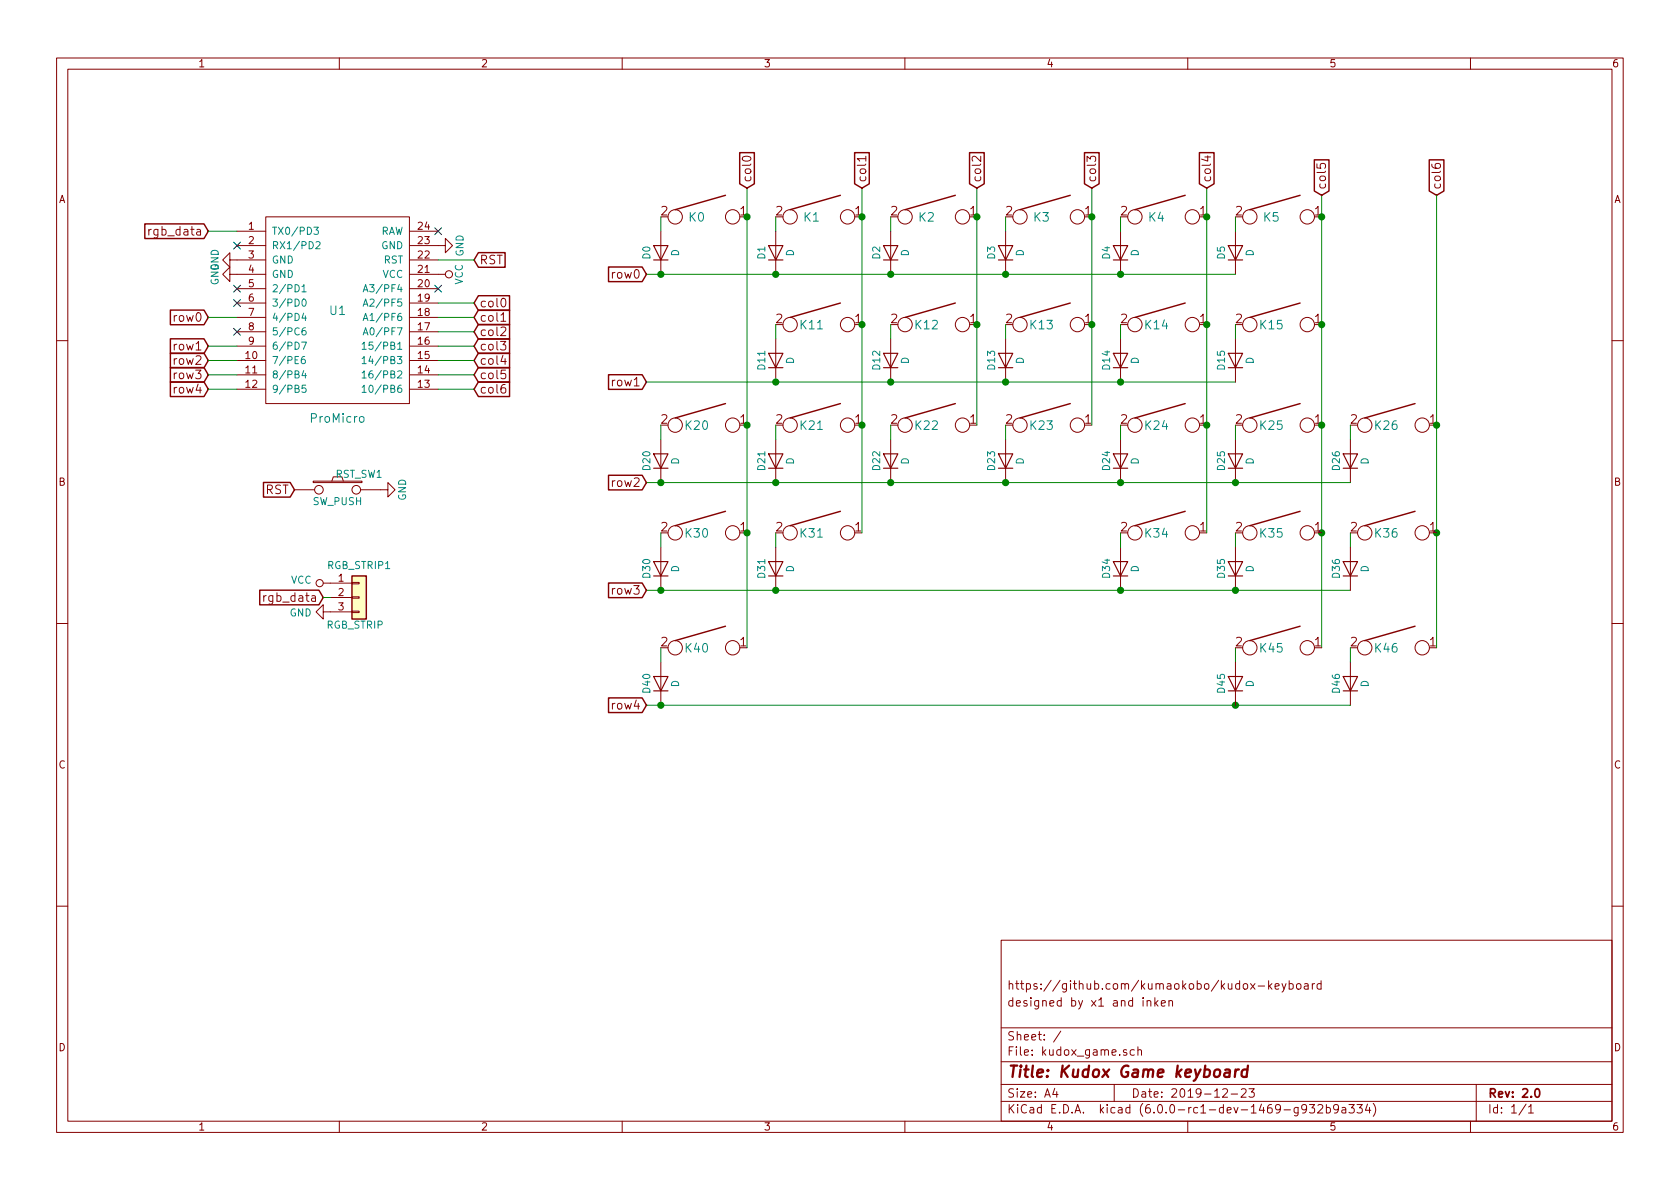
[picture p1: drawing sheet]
EESchema Schematic File Version 4
LIBS:kudox_game-cache
EELAYER 29 0
EELAYER END
$Descr A4 11693 8268
encoding utf-8
Sheet 1 1
Title "Kudox Game keyboard"
Date "2019-12-23"
Rev "2.0"
Comp ""
Comment1 "designed by x1 and inken"
Comment2 "https://github.com/kumaokobo/kudox-keyboard"
Comment3 ""
Comment4 ""
$EndDescr
$Comp
L kudox-game-parts:ProMicro U1
U 1 1
P 2350 2150
F 0 "U1" H 2350 2150 60  0000 C CNN
F 1 "ProMicro" H 2350 1400 60  0000 C CNN
F 2 "kudox_game_footprints:ArduinoProMicro" V 3400 -350 60  0001 C CNN
F 3 "" V 3400 -350 60  0001 C CNN
	1    2350 2150
	1    0    0    -1  
$EndComp
$Comp
L kudox-game-parts:SW_PUSH RST_SW1
U 1 1
P 2350 3400
F 0 "RST_SW1" H 2500 3510 50  0000 C CNN
F 1 "SW_PUSH" H 2350 3320 50  0000 C CNN
F 2 "kudox_game_footprints:SW_PUSH_6mm_h4.3mm" H 2350 3400 60  0001 C CNN
F 3 "" H 2350 3400 60  0000 C CNN
	1    2350 3400
	1    0    0    -1  
$EndComp
$Comp
L kudox-game-parts:GND #PWR01
U 1 1
P 3050 1700
F 0 "#PWR01" H 3050 1450 50  0001 C CNN
F 1 "GND" H 3050 1550 50  0000 C CNN
F 2 "" H 3050 1700 50  0001 C CNN
F 3 "" H 3050 1700 50  0001 C CNN
	1    3050 1700
	0    -1   -1   0   
$EndComp
$Comp
L kudox-game-parts:VCC #PWR02
U 1 1
P 3050 1900
F 0 "#PWR02" H 3050 1750 50  0001 C CNN
F 1 "VCC" H 3050 2050 50  0000 C CNN
F 2 "" H 3050 1900 50  0001 C CNN
F 3 "" H 3050 1900 50  0001 C CNN
	1    3050 1900
	0    1    1    0   
$EndComp
Text GLabel 3300 1800 2    60   Input ~ 0
RST
Wire Wire Line
	3050 1800 3300 1800
Text GLabel 3300 2100 2    60   Input ~ 0
col0
Text GLabel 3300 2200 2    60   Input ~ 0
col1
Text GLabel 3300 2300 2    60   Input ~ 0
col2
Text GLabel 3300 2400 2    60   Input ~ 0
col3
Text GLabel 3300 2500 2    60   Input ~ 0
col4
Text GLabel 3300 2600 2    60   Input ~ 0
col5
Text GLabel 3300 2700 2    60   Input ~ 0
col6
Wire Wire Line
	3050 2100 3300 2100
Wire Wire Line
	3050 2200 3300 2200
Wire Wire Line
	3050 2300 3300 2300
Wire Wire Line
	3050 2400 3300 2400
Wire Wire Line
	3050 2500 3300 2500
Wire Wire Line
	3050 2600 3300 2600
Wire Wire Line
	3050 2700 3300 2700
Text GLabel 1450 2200 0    60   Input ~ 0
row0
Text GLabel 1450 2400 0    60   Input ~ 0
row1
Text GLabel 1450 2500 0    60   Input ~ 0
row2
Text GLabel 1450 2600 0    60   Input ~ 0
row3
Text GLabel 1450 2700 0    60   Input ~ 0
row4
Wire Wire Line
	1450 2400 1650 2400
Wire Wire Line
	1450 2500 1650 2500
Wire Wire Line
	1450 2600 1650 2600
Wire Wire Line
	1450 2700 1650 2700
Wire Wire Line
	1450 2200 1650 2200
NoConn ~ 3050 1600
NoConn ~ 1650 1700
NoConn ~ 1650 2300
NoConn ~ 3050 2000
Text GLabel 2050 3400 0    60   Input ~ 0
RST
$Comp
L kudox-game-parts:GND #PWR06
U 1 1
P 2650 3400
F 0 "#PWR06" H 2650 3150 50  0001 C CNN
F 1 "GND" H 2650 3250 50  0000 C CNN
F 2 "" H 2650 3400 50  0001 C CNN
F 3 "" H 2650 3400 50  0001 C CNN
	1    2650 3400
	0    -1   -1   0   
$EndComp
$Comp
L kudox-game-parts:GND #PWR07
U 1 1
P 1650 1800
F 0 "#PWR07" H 1650 1550 50  0001 C CNN
F 1 "GND" H 1650 1650 50  0000 C CNN
F 2 "" H 1650 1800 50  0001 C CNN
F 3 "" H 1650 1800 50  0001 C CNN
	1    1650 1800
	0    1    1    0   
$EndComp
$Comp
L kudox-game-parts:GND #PWR08
U 1 1
P 1650 1900
F 0 "#PWR08" H 1650 1650 50  0001 C CNN
F 1 "GND" H 1650 1750 50  0000 C CNN
F 2 "" H 1650 1900 50  0001 C CNN
F 3 "" H 1650 1900 50  0001 C CNN
	1    1650 1900
	0    1    1    0   
$EndComp
$Comp
L kudox-game-parts:KEYSW K0
U 1 1
P 4900 1500
F 0 "K0" H 4850 1500 60  0000 C CNN
F 1 "KEYSW" H 4900 1400 60  0001 C CNN
F 2 "kudox_game_footprints:Mx_hotswappable" H 4900 1500 60  0001 C CNN
F 3 "" H 4900 1500 60  0000 C CNN
	1    4900 1500
	1    0    0    -1  
$EndComp
$Comp
L kudox-game-parts:D D0
U 1 1
P 4600 1750
F 0 "D0" H 4600 1850 50  0000 C CNN
F 1 "D" H 4600 1650 50  0000 C CNN
F 2 "kudox_game_footprints:Diode-dual" H 4600 1750 50  0001 C CNN
F 3 "" H 4600 1750 50  0001 C CNN
	1    4600 1750
	0    -1   -1   0   
$EndComp
Wire Wire Line
	4600 1500 4600 1600
$Comp
L kudox-game-parts:KEYSW K1
U 1 1
P 5700 1500
F 0 "K1" H 5650 1500 60  0000 C CNN
F 1 "KEYSW" H 5700 1400 60  0001 C CNN
F 2 "kudox_game_footprints:Mx_hotswappable" H 5700 1500 60  0001 C CNN
F 3 "" H 5700 1500 60  0000 C CNN
	1    5700 1500
	1    0    0    -1  
$EndComp
$Comp
L kudox-game-parts:D D1
U 1 1
P 5400 1750
F 0 "D1" H 5400 1850 50  0000 C CNN
F 1 "D" H 5400 1650 50  0000 C CNN
F 2 "kudox_game_footprints:Diode-dual" H 5400 1750 50  0001 C CNN
F 3 "" H 5400 1750 50  0001 C CNN
	1    5400 1750
	0    -1   -1   0   
$EndComp
Wire Wire Line
	5400 1500 5400 1600
$Comp
L kudox-game-parts:KEYSW K2
U 1 1
P 6500 1500
F 0 "K2" H 6450 1500 60  0000 C CNN
F 1 "KEYSW" H 6500 1400 60  0001 C CNN
F 2 "kudox_game_footprints:Mx_hotswappable" H 6500 1500 60  0001 C CNN
F 3 "" H 6500 1500 60  0000 C CNN
	1    6500 1500
	1    0    0    -1  
$EndComp
$Comp
L kudox-game-parts:D D2
U 1 1
P 6200 1750
F 0 "D2" H 6200 1850 50  0000 C CNN
F 1 "D" H 6200 1650 50  0000 C CNN
F 2 "kudox_game_footprints:Diode-dual" H 6200 1750 50  0001 C CNN
F 3 "" H 6200 1750 50  0001 C CNN
	1    6200 1750
	0    -1   -1   0   
$EndComp
Wire Wire Line
	6200 1500 6200 1600
$Comp
L kudox-game-parts:KEYSW K3
U 1 1
P 7300 1500
F 0 "K3" H 7250 1500 60  0000 C CNN
F 1 "KEYSW" H 7300 1400 60  0001 C CNN
F 2 "kudox_game_footprints:Mx_hotswappable" H 7300 1500 60  0001 C CNN
F 3 "" H 7300 1500 60  0000 C CNN
	1    7300 1500
	1    0    0    -1  
$EndComp
$Comp
L kudox-game-parts:D D3
U 1 1
P 7000 1750
F 0 "D3" H 7000 1850 50  0000 C CNN
F 1 "D" H 7000 1650 50  0000 C CNN
F 2 "kudox_game_footprints:Diode-dual" H 7000 1750 50  0001 C CNN
F 3 "" H 7000 1750 50  0001 C CNN
	1    7000 1750
	0    -1   -1   0   
$EndComp
Wire Wire Line
	7000 1500 7000 1600
$Comp
L kudox-game-parts:KEYSW K4
U 1 1
P 8100 1500
F 0 "K4" H 8050 1500 60  0000 C CNN
F 1 "KEYSW" H 8100 1400 60  0001 C CNN
F 2 "kudox_game_footprints:Mx_hotswappable" H 8100 1500 60  0001 C CNN
F 3 "" H 8100 1500 60  0000 C CNN
	1    8100 1500
	1    0    0    -1  
$EndComp
$Comp
L kudox-game-parts:D D4
U 1 1
P 7800 1750
F 0 "D4" H 7800 1850 50  0000 C CNN
F 1 "D" H 7800 1650 50  0000 C CNN
F 2 "kudox_game_footprints:Diode-dual" H 7800 1750 50  0001 C CNN
F 3 "" H 7800 1750 50  0001 C CNN
	1    7800 1750
	0    -1   -1   0   
$EndComp
Wire Wire Line
	7800 1500 7800 1600
$Comp
L kudox-game-parts:KEYSW K5
U 1 1
P 8900 1500
F 0 "K5" H 8850 1500 60  0000 C CNN
F 1 "KEYSW" H 8900 1400 60  0001 C CNN
F 2 "kudox_game_footprints:Mx_hotswappable" H 8900 1500 60  0001 C CNN
F 3 "" H 8900 1500 60  0000 C CNN
	1    8900 1500
	1    0    0    -1  
$EndComp
$Comp
L kudox-game-parts:D D5
U 1 1
P 8600 1750
F 0 "D5" H 8600 1850 50  0000 C CNN
F 1 "D" H 8600 1650 50  0000 C CNN
F 2 "kudox_game_footprints:Diode-dual" H 8600 1750 50  0001 C CNN
F 3 "" H 8600 1750 50  0001 C CNN
	1    8600 1750
	0    -1   -1   0   
$EndComp
Wire Wire Line
	8600 1500 8600 1600
Wire Wire Line
	4500 1900 4600 1900
Connection ~ 5400 1900
Connection ~ 6200 1900
Connection ~ 7000 1900
Connection ~ 7800 1900
$Comp
L kudox-game-parts:KEYSW K11
U 1 1
P 5700 2250
F 0 "K11" H 5650 2250 60  0000 C CNN
F 1 "KEYSW" H 5700 2150 60  0001 C CNN
F 2 "kudox_game_footprints:Mx_hotswappable" H 5700 2250 60  0001 C CNN
F 3 "" H 5700 2250 60  0000 C CNN
	1    5700 2250
	1    0    0    -1  
$EndComp
$Comp
L kudox-game-parts:D D11
U 1 1
P 5400 2500
F 0 "D11" H 5400 2600 50  0000 C CNN
F 1 "D" H 5400 2400 50  0000 C CNN
F 2 "kudox_game_footprints:Diode-dual" H 5400 2500 50  0001 C CNN
F 3 "" H 5400 2500 50  0001 C CNN
	1    5400 2500
	0    -1   -1   0   
$EndComp
Wire Wire Line
	5400 2250 5400 2350
$Comp
L kudox-game-parts:KEYSW K12
U 1 1
P 6500 2250
F 0 "K12" H 6450 2250 60  0000 C CNN
F 1 "KEYSW" H 6500 2150 60  0001 C CNN
F 2 "kudox_game_footprints:Mx_hotswappable" H 6500 2250 60  0001 C CNN
F 3 "" H 6500 2250 60  0000 C CNN
	1    6500 2250
	1    0    0    -1  
$EndComp
$Comp
L kudox-game-parts:D D12
U 1 1
P 6200 2500
F 0 "D12" H 6200 2600 50  0000 C CNN
F 1 "D" H 6200 2400 50  0000 C CNN
F 2 "kudox_game_footprints:Diode-dual" H 6200 2500 50  0001 C CNN
F 3 "" H 6200 2500 50  0001 C CNN
	1    6200 2500
	0    -1   -1   0   
$EndComp
Wire Wire Line
	6200 2250 6200 2350
$Comp
L kudox-game-parts:KEYSW K13
U 1 1
P 7300 2250
F 0 "K13" H 7250 2250 60  0000 C CNN
F 1 "KEYSW" H 7300 2150 60  0001 C CNN
F 2 "kudox_game_footprints:Mx_hotswappable" H 7300 2250 60  0001 C CNN
F 3 "" H 7300 2250 60  0000 C CNN
	1    7300 2250
	1    0    0    -1  
$EndComp
$Comp
L kudox-game-parts:D D13
U 1 1
P 7000 2500
F 0 "D13" H 7000 2600 50  0000 C CNN
F 1 "D" H 7000 2400 50  0000 C CNN
F 2 "kudox_game_footprints:Diode-dual" H 7000 2500 50  0001 C CNN
F 3 "" H 7000 2500 50  0001 C CNN
	1    7000 2500
	0    -1   -1   0   
$EndComp
Wire Wire Line
	7000 2250 7000 2350
$Comp
L kudox-game-parts:KEYSW K14
U 1 1
P 8100 2250
F 0 "K14" H 8050 2250 60  0000 C CNN
F 1 "KEYSW" H 8100 2150 60  0001 C CNN
F 2 "kudox_game_footprints:Mx_hotswappable" H 8100 2250 60  0001 C CNN
F 3 "" H 8100 2250 60  0000 C CNN
	1    8100 2250
	1    0    0    -1  
$EndComp
$Comp
L kudox-game-parts:D D14
U 1 1
P 7800 2500
F 0 "D14" H 7800 2600 50  0000 C CNN
F 1 "D" H 7800 2400 50  0000 C CNN
F 2 "kudox_game_footprints:Diode-dual" H 7800 2500 50  0001 C CNN
F 3 "" H 7800 2500 50  0001 C CNN
	1    7800 2500
	0    -1   -1   0   
$EndComp
Wire Wire Line
	7800 2250 7800 2350
$Comp
L kudox-game-parts:KEYSW K15
U 1 1
P 8900 2250
F 0 "K15" H 8850 2250 60  0000 C CNN
F 1 "KEYSW" H 8900 2150 60  0001 C CNN
F 2 "kudox_game_footprints:Mx_hotswappable" H 8900 2250 60  0001 C CNN
F 3 "" H 8900 2250 60  0000 C CNN
	1    8900 2250
	1    0    0    -1  
$EndComp
$Comp
L kudox-game-parts:D D15
U 1 1
P 8600 2500
F 0 "D15" H 8600 2600 50  0000 C CNN
F 1 "D" H 8600 2400 50  0000 C CNN
F 2 "kudox_game_footprints:Diode-dual" H 8600 2500 50  0001 C CNN
F 3 "" H 8600 2500 50  0001 C CNN
	1    8600 2500
	0    -1   -1   0   
$EndComp
Wire Wire Line
	8600 2250 8600 2350
Connection ~ 5400 2650
Connection ~ 6200 2650
Connection ~ 7000 2650
Connection ~ 7800 2650
$Comp
L kudox-game-parts:KEYSW K20
U 1 1
P 4900 2950
F 0 "K20" H 4850 2950 60  0000 C CNN
F 1 "KEYSW" H 4900 2850 60  0001 C CNN
F 2 "kudox_game_footprints:Mx_hotswappable" H 4900 2950 60  0001 C CNN
F 3 "" H 4900 2950 60  0000 C CNN
	1    4900 2950
	1    0    0    -1  
$EndComp
$Comp
L kudox-game-parts:D D20
U 1 1
P 4600 3200
F 0 "D20" H 4600 3300 50  0000 C CNN
F 1 "D" H 4600 3100 50  0000 C CNN
F 2 "kudox_game_footprints:Diode-dual" H 4600 3200 50  0001 C CNN
F 3 "" H 4600 3200 50  0001 C CNN
	1    4600 3200
	0    -1   -1   0   
$EndComp
Wire Wire Line
	4600 2950 4600 3050
$Comp
L kudox-game-parts:KEYSW K21
U 1 1
P 5700 2950
F 0 "K21" H 5650 2950 60  0000 C CNN
F 1 "KEYSW" H 5700 2850 60  0001 C CNN
F 2 "kudox_game_footprints:Mx_hotswappable" H 5700 2950 60  0001 C CNN
F 3 "" H 5700 2950 60  0000 C CNN
	1    5700 2950
	1    0    0    -1  
$EndComp
$Comp
L kudox-game-parts:D D21
U 1 1
P 5400 3200
F 0 "D21" H 5400 3300 50  0000 C CNN
F 1 "D" H 5400 3100 50  0000 C CNN
F 2 "kudox_game_footprints:Diode-dual" H 5400 3200 50  0001 C CNN
F 3 "" H 5400 3200 50  0001 C CNN
	1    5400 3200
	0    -1   -1   0   
$EndComp
Wire Wire Line
	5400 2950 5400 3050
$Comp
L kudox-game-parts:KEYSW K22
U 1 1
P 6500 2950
F 0 "K22" H 6450 2950 60  0000 C CNN
F 1 "KEYSW" H 6500 2850 60  0001 C CNN
F 2 "kudox_game_footprints:Mx_hotswappable" H 6500 2950 60  0001 C CNN
F 3 "" H 6500 2950 60  0000 C CNN
	1    6500 2950
	1    0    0    -1  
$EndComp
$Comp
L kudox-game-parts:D D22
U 1 1
P 6200 3200
F 0 "D22" H 6200 3300 50  0000 C CNN
F 1 "D" H 6200 3100 50  0000 C CNN
F 2 "kudox_game_footprints:Diode-dual" H 6200 3200 50  0001 C CNN
F 3 "" H 6200 3200 50  0001 C CNN
	1    6200 3200
	0    -1   -1   0   
$EndComp
Wire Wire Line
	6200 2950 6200 3050
$Comp
L kudox-game-parts:KEYSW K23
U 1 1
P 7300 2950
F 0 "K23" H 7250 2950 60  0000 C CNN
F 1 "KEYSW" H 7300 2850 60  0001 C CNN
F 2 "kudox_game_footprints:Mx_hotswappable" H 7300 2950 60  0001 C CNN
F 3 "" H 7300 2950 60  0000 C CNN
	1    7300 2950
	1    0    0    -1  
$EndComp
$Comp
L kudox-game-parts:D D23
U 1 1
P 7000 3200
F 0 "D23" H 7000 3300 50  0000 C CNN
F 1 "D" H 7000 3100 50  0000 C CNN
F 2 "kudox_game_footprints:Diode-dual" H 7000 3200 50  0001 C CNN
F 3 "" H 7000 3200 50  0001 C CNN
	1    7000 3200
	0    -1   -1   0   
$EndComp
Wire Wire Line
	7000 2950 7000 3050
$Comp
L kudox-game-parts:KEYSW K24
U 1 1
P 8100 2950
F 0 "K24" H 8050 2950 60  0000 C CNN
F 1 "KEYSW" H 8100 2850 60  0001 C CNN
F 2 "kudox_game_footprints:Mx_hotswappable" H 8100 2950 60  0001 C CNN
F 3 "" H 8100 2950 60  0000 C CNN
	1    8100 2950
	1    0    0    -1  
$EndComp
$Comp
L kudox-game-parts:D D24
U 1 1
P 7800 3200
F 0 "D24" H 7800 3300 50  0000 C CNN
F 1 "D" H 7800 3100 50  0000 C CNN
F 2 "kudox_game_footprints:Diode-dual" H 7800 3200 50  0001 C CNN
F 3 "" H 7800 3200 50  0001 C CNN
	1    7800 3200
	0    -1   -1   0   
$EndComp
Wire Wire Line
	7800 2950 7800 3050
$Comp
L kudox-game-parts:KEYSW K25
U 1 1
P 8900 2950
F 0 "K25" H 8850 2950 60  0000 C CNN
F 1 "KEYSW" H 8900 2850 60  0001 C CNN
F 2 "kudox_game_footprints:Mx_hotswappable" H 8900 2950 60  0001 C CNN
F 3 "" H 8900 2950 60  0000 C CNN
	1    8900 2950
	1    0    0    -1  
$EndComp
$Comp
L kudox-game-parts:D D25
U 1 1
P 8600 3200
F 0 "D25" H 8600 3300 50  0000 C CNN
F 1 "D" H 8600 3100 50  0000 C CNN
F 2 "kudox_game_footprints:Diode-dual" H 8600 3200 50  0001 C CNN
F 3 "" H 8600 3200 50  0001 C CNN
	1    8600 3200
	0    -1   -1   0   
$EndComp
Wire Wire Line
	8600 2950 8600 3050
$Comp
L kudox-game-parts:KEYSW K26
U 1 1
P 9700 2950
F 0 "K26" H 9650 2950 60  0000 C CNN
F 1 "KEYSW" H 9700 2850 60  0001 C CNN
F 2 "kudox_game_footprints:Mx_hotswappable" H 9700 2950 60  0001 C CNN
F 3 "" H 9700 2950 60  0000 C CNN
	1    9700 2950
	1    0    0    -1  
$EndComp
$Comp
L kudox-game-parts:D D26
U 1 1
P 9400 3200
F 0 "D26" H 9400 3300 50  0000 C CNN
F 1 "D" H 9400 3100 50  0000 C CNN
F 2 "kudox_game_footprints:Diode-dual" H 9400 3200 50  0001 C CNN
F 3 "" H 9400 3200 50  0001 C CNN
	1    9400 3200
	0    -1   -1   0   
$EndComp
Wire Wire Line
	9400 2950 9400 3050
Wire Wire Line
	4500 3350 4600 3350
Connection ~ 5400 3350
Connection ~ 6200 3350
Connection ~ 7000 3350
Connection ~ 7800 3350
Connection ~ 8600 3350
$Comp
L kudox-game-parts:KEYSW K30
U 1 1
P 4900 3700
F 0 "K30" H 4850 3700 60  0000 C CNN
F 1 "KEYSW" H 4900 3600 60  0001 C CNN
F 2 "kudox_game_footprints:Mx_hotswappable" H 4900 3700 60  0001 C CNN
F 3 "" H 4900 3700 60  0000 C CNN
	1    4900 3700
	1    0    0    -1  
$EndComp
$Comp
L kudox-game-parts:D D30
U 1 1
P 4600 3950
F 0 "D30" H 4600 4050 50  0000 C CNN
F 1 "D" H 4600 3850 50  0000 C CNN
F 2 "kudox_game_footprints:Diode-dual" H 4600 3950 50  0001 C CNN
F 3 "" H 4600 3950 50  0001 C CNN
	1    4600 3950
	0    -1   -1   0   
$EndComp
Wire Wire Line
	4600 3700 4600 3800
$Comp
L kudox-game-parts:KEYSW K31
U 1 1
P 5700 3700
F 0 "K31" H 5650 3700 60  0000 C CNN
F 1 "KEYSW" H 5700 3600 60  0001 C CNN
F 2 "kudox_game_footprints:Mx_hotswappable" H 5700 3700 60  0001 C CNN
F 3 "" H 5700 3700 60  0000 C CNN
	1    5700 3700
	1    0    0    -1  
$EndComp
$Comp
L kudox-game-parts:D D31
U 1 1
P 5400 3950
F 0 "D31" H 5400 4050 50  0000 C CNN
F 1 "D" H 5400 3850 50  0000 C CNN
F 2 "kudox_game_footprints:Diode-dual" H 5400 3950 50  0001 C CNN
F 3 "" H 5400 3950 50  0001 C CNN
	1    5400 3950
	0    -1   -1   0   
$EndComp
Wire Wire Line
	5400 3700 5400 3800
$Comp
L kudox-game-parts:KEYSW K34
U 1 1
P 8100 3700
F 0 "K34" H 8050 3700 60  0000 C CNN
F 1 "KEYSW" H 8100 3600 60  0001 C CNN
F 2 "kudox_game_footprints:Mx_hotswappable" H 8100 3700 60  0001 C CNN
F 3 "" H 8100 3700 60  0000 C CNN
	1    8100 3700
	1    0    0    -1  
$EndComp
$Comp
L kudox-game-parts:D D34
U 1 1
P 7800 3950
F 0 "D34" H 7800 4050 50  0000 C CNN
F 1 "D" H 7800 3850 50  0000 C CNN
F 2 "kudox_game_footprints:Diode-dual" H 7800 3950 50  0001 C CNN
F 3 "" H 7800 3950 50  0001 C CNN
	1    7800 3950
	0    -1   -1   0   
$EndComp
Wire Wire Line
	7800 3700 7800 3800
Wire Wire Line
	4500 4100 4600 4100
Connection ~ 5400 4100
$Comp
L kudox-game-parts:KEYSW K40
U 1 1
P 4900 4500
F 0 "K40" H 4850 4500 60  0000 C CNN
F 1 "KEYSW" H 4900 4400 60  0001 C CNN
F 2 "kudox_game_footprints:Mx_hotswappable" H 4900 4500 60  0001 C CNN
F 3 "" H 4900 4500 60  0000 C CNN
	1    4900 4500
	1    0    0    -1  
$EndComp
$Comp
L kudox-game-parts:D D40
U 1 1
P 4600 4750
F 0 "D40" H 4600 4850 50  0000 C CNN
F 1 "D" H 4600 4650 50  0000 C CNN
F 2 "kudox_game_footprints:Diode-dual" H 4600 4750 50  0001 C CNN
F 3 "" H 4600 4750 50  0001 C CNN
	1    4600 4750
	0    -1   -1   0   
$EndComp
Wire Wire Line
	4600 4500 4600 4600
$Comp
L kudox-game-parts:KEYSW K46
U 1 1
P 9700 4500
F 0 "K46" H 9650 4500 60  0000 C CNN
F 1 "KEYSW" H 9700 4400 60  0001 C CNN
F 2 "kudox_game_footprints:Mx_hotswappable" H 9700 4500 60  0001 C CNN
F 3 "" H 9700 4500 60  0000 C CNN
	1    9700 4500
	1    0    0    -1  
$EndComp
$Comp
L kudox-game-parts:D D46
U 1 1
P 9400 4750
F 0 "D46" H 9400 4850 50  0000 C CNN
F 1 "D" H 9400 4650 50  0000 C CNN
F 2 "kudox_game_footprints:Diode-dual" H 9400 4750 50  0001 C CNN
F 3 "" H 9400 4750 50  0001 C CNN
	1    9400 4750
	0    -1   -1   0   
$EndComp
Wire Wire Line
	9400 4500 9400 4600
Wire Wire Line
	4500 4900 4600 4900
Wire Wire Line
	5200 1300 5200 1500
Connection ~ 5200 1500
Connection ~ 5200 2950
Connection ~ 5200 3700
Wire Wire Line
	6000 1300 6000 1500
Connection ~ 6000 1500
Connection ~ 6000 2250
Connection ~ 6000 2950
Connection ~ 4600 1900
Connection ~ 4600 3350
Connection ~ 4600 4100
Connection ~ 4600 4900
Wire Wire Line
	6800 1300 6800 1500
Connection ~ 6800 1500
Connection ~ 6800 2250
Wire Wire Line
	7600 1300 7600 1500
Connection ~ 7600 1500
Connection ~ 7600 2250
Wire Wire Line
	8400 1300 8400 1500
Connection ~ 8400 1500
Connection ~ 8400 2250
Connection ~ 8400 2950
Wire Wire Line
	9200 1350 9200 1500
Connection ~ 9200 1500
Connection ~ 9200 2250
Connection ~ 9200 2950
Connection ~ 10000 2950
Text GLabel 4500 1900 0    60   Input ~ 0
row0
Text GLabel 4500 2650 0    60   Input ~ 0
row1
Text GLabel 4500 3350 0    60   Input ~ 0
row2
Text GLabel 4500 4100 0    60   Input ~ 0
row3
Text GLabel 4500 4900 0    60   Input ~ 0
row4
Text GLabel 5200 1300 1    60   Input ~ 0
col0
Text GLabel 6000 1300 1    60   Input ~ 0
col1
Text GLabel 6800 1300 1    60   Input ~ 0
col2
Text GLabel 7600 1300 1    60   Input ~ 0
col3
Text GLabel 8400 1300 1    60   Input ~ 0
col4
Text GLabel 9200 1350 1    60   Input ~ 0
col5
Text GLabel 10000 1350 1    60   Input ~ 0
col6
Wire Wire Line
	5400 1900 6200 1900
Wire Wire Line
	6200 1900 7000 1900
Wire Wire Line
	7000 1900 7800 1900
Wire Wire Line
	7800 1900 8600 1900
Wire Wire Line
	5400 2650 6200 2650
Wire Wire Line
	6200 2650 7000 2650
Wire Wire Line
	7000 2650 7800 2650
Wire Wire Line
	7800 2650 8600 2650
Wire Wire Line
	5400 3350 6200 3350
Wire Wire Line
	6200 3350 7000 3350
Wire Wire Line
	7000 3350 7800 3350
Wire Wire Line
	7800 3350 8600 3350
Wire Wire Line
	8600 3350 9400 3350
Wire Wire Line
	5200 2950 5200 3700
Wire Wire Line
	5200 3700 5200 4500
Wire Wire Line
	6000 1500 6000 2250
Wire Wire Line
	6000 2250 6000 2950
Wire Wire Line
	6000 2950 6000 3700
Wire Wire Line
	4600 1900 5400 1900
Wire Wire Line
	4600 3350 5400 3350
Wire Wire Line
	4600 4100 5400 4100
Wire Wire Line
	6800 1500 6800 2250
Wire Wire Line
	6800 2250 6800 2950
Wire Wire Line
	7600 1500 7600 2250
Wire Wire Line
	7600 2250 7600 2950
Wire Wire Line
	8400 1500 8400 2250
Wire Wire Line
	8400 2250 8400 2950
Wire Wire Line
	8400 2950 8400 3700
Wire Wire Line
	9200 1500 9200 2250
Wire Wire Line
	9200 2250 9200 2950
Wire Wire Line
	10000 1350 10000 2950
Connection ~ 7800 4100
Wire Wire Line
	7800 4100 8600 4100
Wire Wire Line
	8600 3700 8600 3800
Wire Wire Line
	9200 3700 9200 4500
Wire Wire Line
	9200 2950 9200 3700
Connection ~ 9200 3700
$Comp
L kudox-game-parts:KEYSW K35
U 1 1
P 8900 3700
F 0 "K35" H 8850 3700 60  0000 C CNN
F 1 "KEYSW" H 8900 3600 60  0001 C CNN
F 2 "kudox_game_footprints:Mx_hotswappable" H 8900 3700 60  0001 C CNN
F 3 "" H 8900 3700 60  0000 C CNN
	1    8900 3700
	1    0    0    -1  
$EndComp
$Comp
L kudox-game-parts:D D35
U 1 1
P 8600 3950
F 0 "D35" H 8600 4050 50  0000 C CNN
F 1 "D" H 8600 3850 50  0000 C CNN
F 2 "kudox_game_footprints:Diode-dual" H 8600 3950 50  0001 C CNN
F 3 "" H 8600 3950 50  0001 C CNN
	1    8600 3950
	0    -1   -1   0   
$EndComp
Connection ~ 8600 4100
Wire Wire Line
	8600 4100 9400 4100
Wire Wire Line
	9400 3700 9400 3800
Wire Wire Line
	10000 3700 10000 4500
Wire Wire Line
	10000 2950 10000 3700
Connection ~ 10000 3700
$Comp
L kudox-game-parts:KEYSW K36
U 1 1
P 9700 3700
F 0 "K36" H 9650 3700 60  0000 C CNN
F 1 "KEYSW" H 9700 3600 60  0001 C CNN
F 2 "kudox_game_footprints:Mx_hotswappable" H 9700 3700 60  0001 C CNN
F 3 "" H 9700 3700 60  0000 C CNN
	1    9700 3700
	1    0    0    -1  
$EndComp
$Comp
L kudox-game-parts:D D36
U 1 1
P 9400 3950
F 0 "D36" H 9400 4050 50  0000 C CNN
F 1 "D" H 9400 3850 50  0000 C CNN
F 2 "kudox_game_footprints:Diode-dual" H 9400 3950 50  0001 C CNN
F 3 "" H 9400 3950 50  0001 C CNN
	1    9400 3950
	0    -1   -1   0   
$EndComp
Wire Wire Line
	5400 4100 7800 4100
Wire Wire Line
	8600 4500 8600 4600
$Comp
L kudox-game-parts:KEYSW K45
U 1 1
P 8900 4500
F 0 "K45" H 8850 4500 60  0000 C CNN
F 1 "KEYSW" H 8900 4400 60  0001 C CNN
F 2 "kudox_game_footprints:Mx_hotswappable" H 8900 4500 60  0001 C CNN
F 3 "" H 8900 4500 60  0000 C CNN
	1    8900 4500
	1    0    0    -1  
$EndComp
Wire Wire Line
	4600 4900 8600 4900
Wire Wire Line
	8600 4900 9400 4900
Connection ~ 8600 4900
$Comp
L kudox-game-parts:D D45
U 1 1
P 8600 4750
F 0 "D45" H 8600 4850 50  0000 C CNN
F 1 "D" H 8600 4650 50  0000 C CNN
F 2 "kudox_game_footprints:Diode-dual" H 8600 4750 50  0001 C CNN
F 3 "" H 8600 4750 50  0001 C CNN
	1    8600 4750
	0    -1   -1   0   
$EndComp
NoConn ~ 1650 2000
NoConn ~ 1650 2100
Wire Wire Line
	4500 2650 5400 2650
Wire Wire Line
	5200 1500 5200 2950
$Comp
L kudox-game-parts:Conn_01x03 RGB_STRIP1
U 1 1
P 2500 4150
F 0 "RGB_STRIP1" H 2275 4375 50  0000 L CNN
F 1 "RGB_STRIP" H 2270 3960 50  0000 L CNN
F 2 "kudox_game_footprints:Pin_Header_Straight_1x03_Pitch2.54mm" H 2500 4150 50  0001 C CNN
F 3 "" H 2500 4150 50  0001 C CNN
	1    2500 4150
	1    0    0    -1  
$EndComp
$Comp
L kudox-game-parts:VCC #PWR0101
U 1 1
P 2300 4050
F 0 "#PWR0101" H 2300 3900 50  0001 C CNN
F 1 "VCC" V 2318 4177 50  0000 L CNN
F 2 "" H 2300 4050 50  0001 C CNN
F 3 "" H 2300 4050 50  0001 C CNN
	1    2300 4050
	0    -1   -1   0   
$EndComp
$Comp
L kudox-game-parts:GND #PWR0102
U 1 1
P 2300 4250
F 0 "#PWR0102" H 2300 4000 50  0001 C CNN
F 1 "GND" V 2305 4122 50  0000 R CNN
F 2 "" H 2300 4250 50  0001 C CNN
F 3 "" H 2300 4250 50  0001 C CNN
	1    2300 4250
	0    1    1    0   
$EndComp
Text GLabel 1450 1600 0    60   Input ~ 0
rgb_data
Wire Wire Line
	1650 1600 1450 1600
Text GLabel 2250 4150 0    60   Input ~ 0
rgb_data
Wire Wire Line
	2300 4150 2250 4150
$EndSCHEMATC
